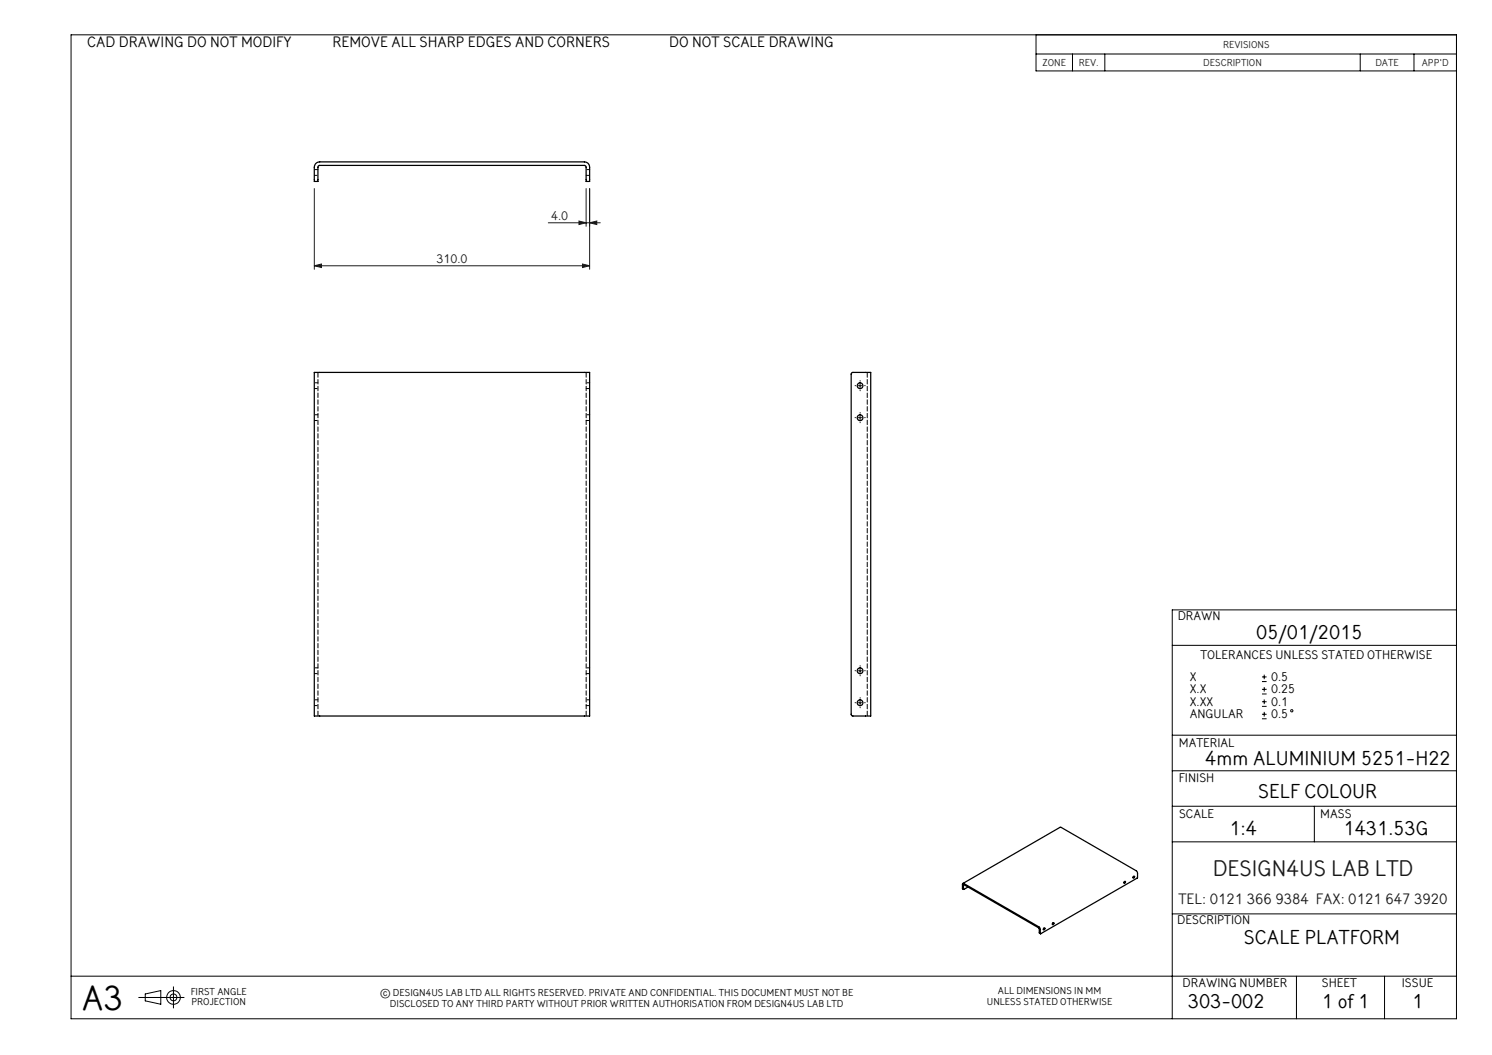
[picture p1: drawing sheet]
<svg xmlns="http://www.w3.org/2000/svg" width="420mm" height="297mm" viewBox="0 0 420 297" stroke-linecap="round" stroke-linejoin="round" font-family="sans-serif">
<g fill="none" stroke="#000" stroke-width=".28">
<path d="M20 9.8h390v277h-390zM291.6 9.8v10.2h118.4M291.6 15.2h118.4M301.9 15.2v4.8M311 15.2v4.8M382.9 15.2v4.8M398 15.2v4.8M410 171.7h-80v115.1M330 181.7h80M355.2 191.9h1.4M355.2 190.6h1.4M355.2 195.4h1.4"/>
<path d="M355.2 194.1h1.4M355.2 198.9h1.4M355.2 197.6h1.4M355.9 189.9v1.3M355.9 193.4v1.3M355.9 196.9v1.3M330 217h80M330 207h80M355.2 202.3h1.4M355.2 201.1h1.4M355.9 200.4v1.3M330 237h80"/>
<path d="M330 227h80M370 227v10M330 257.3h80M20 274.8h390M40.9 279.8l4.4-.9v3.8l-4.4-.9zM48.8 277.8v6M364.9 274.8v12M389.7 274.8v12M39.1 280.8h12.7"/>
<circle cx="363.6" cy="200.1" r=".32"/>
<circle cx="48.8" cy="280.8" r="1.92"/>
<circle cx="48.8" cy="280.8" r=".95"/>
</g>
<g fill="none" stroke="#191924" stroke-width=".28">
<path d="M88.5 53.1v22.7M165 53.1v10.6M166 53.1v22.7M88.5 74.8l2-.5v1zM88.5 74.8h77.5M154.3 62.7h14.7M163 62.2l2 .5-2 .5zM164 74.3l2 .5-2 .5zM166 62.7l2-.5v1zM241.5 108.6h1.2M241.5 117.6h1.2M242.1 107.9v1.3"/>
<path d="M242.1 117v1.2M241.5 188.8h1.2M241.5 197.8h1.2M242.1 188.2v1.3M242.1 197.2v1.3"/>
</g>
<g fill="none" stroke="#191924" stroke-width=".28" stroke-dasharray="15.2 1.3 1.3 1.3">
<path d="M240.9 108.6h-.2M240.9 117.6h-.2M242.1 107.3v-.2M242.1 109.8v.2M242.1 116.3v-.2M242.1 118.8v.2M243.4 108.6h.2M243.4 117.6h.2M240.9 188.8h-.2M240.9 197.8h-.2M242.1 187.6v-.2M242.1 190.1v.2"/>
<path d="M242.1 196.6v-.2M242.1 199.1v.2M243.4 188.8h.2M243.4 197.8h.2"/>
</g>
<g fill="#191924">
<path d="M166 62.7l2-.5v1zM163 62.2l2 .5-2 .5z"/>
<path d="M88.5 74.8l2-.5v1zM164 74.3l2 .5-2 .5z"/>
</g>
<g fill="none" stroke="#000" stroke-width=".35">
<path d="M88.9 46l1.1-.4h74.5a1.45 1.45 0 0 1 1.5 1.5v4h-1v-4.1l-.5-.4h-74.5l-.5 .4v4.1h-1v-4zM88.5 104.8h77.5v96.8h-77.5zM239.8 104.9l5.3-.1v96.8h-5.1l-.4-.4v-96zM271.1 248.7l27.5-15.8 21.3 12.2 .3 .6-.1 1.5-27.1 15.7-.2-1.4-.3-.6-21.4-12.2-.2 .2v1.3l.4 .2M272.5 249.7l-1.2 .7-.1-1.3 21.3 12.1 .1 1.4 .3 .3M296.4 259.8l-.2 .3M316.5 248.2l.2-.1 .1 .3-.4 .3zM316.5 248.2l-.1 .3M319.1 246.7l-.2 .3M319.1 246.7a.22 .22 0 0 1 .3 .2 .22 .22 0 0 1-.2 .2 .22 .22 0 0 1-.3-.2zM293.8 261.4l.3-.1-.2 .5-.2-.1zM293.9 261.3l-.2 .3"/>
<circle cx="242.1" cy="108.6" r=".81"/>
<circle cx="242.1" cy="117.6" r=".82"/>
<circle cx="242.1" cy="188.8" r=".81"/>
<circle cx="242.1" cy="197.8" r=".81"/>
<circle cx="296.5" cy="260.1" r=".27"/>
</g>
<path d="M89.5 104.8v96.8M165 201.6v-96.8M244.1 201.6v-96.8" fill="none" stroke="#000" stroke-width=".28" stroke-dasharray="1.3 .6" stroke-dashoffset="-.1"/>
<g fill="none" stroke="#000" stroke-width=".28" stroke-dasharray="1.3 .6" stroke-dashoffset=".5">
<path d="M88.5 49.4h1M89.5 47.7h-1M165 49.4h1M166 47.7h-1M88.5 109.4h1M88.5 118.4h1M89.5 107.8h-1M89.5 116.8h-1M165 109.4h1M165 118.4h1M166 107.8h-1M166 116.8h-1"/>
<path d="M88.5 189.6h1M88.5 198.6h1M89.5 188h-1M89.5 197h-1M165 189.6h1M165 198.6h1M166 188h-1M166 197h-1"/>
</g>
<text font-size="9.9" x="23" y="284.3">A3</text>
<text font-size="6.3" fill="#191924" x="341.4" y="246.5">DESIGN4US LAB LTD</text>
<g font-size="5.6">
<text x="353.6" y="179.8">05/01/2015</text>
<text x="339.3" y="215.2">4mm ALUMINIUM 5251-H22</text>
<text x="354.2" y="224.7">SELF COLOUR</text>
<text x="346.1" y="235">1:4</text>
<text x="378.2" y="235">1431.53G</text>
<text x="350.2" y="265.8">SCALE PLATFORM</text>
<text x="334.4" y="283.8">303-002</text>
<text x="372.1" y="283.8">1 of 1</text>
<text x="397.5" y="283.8">1</text>
</g>
<g font-size="4.2">
<text x="24.5" y="13.2">CAD DRAWING DO NOT MODIFY</text>
<text x="93.6" y="13.2">REMOVE ALL SHARP EDGES AND CORNERS</text>
<text x="188.4" y="13.2">DO NOT SCALE DRAWING</text>
</g>
<text font-size="4.2" fill="#191924" x="331.7" y="254.5">TEL: 0121 366 9384 FAX: 0121 647 3920</text>
<g font-size="3.5" fill="#191924">
<text x="155.2" y="61.8">4.0</text>
<text x="122.9" y="73.9">310.0</text>
</g>
<g font-size="3.5">
<text x="331.5" y="174.6">DRAWN</text>
<text x="337.9" y="185.6">TOLERANCES UNLESS STATED OTHERWISE</text>
<text x="334.9" y="191.7">X</text>
<text x="357.8" y="191.7">0.5</text>
<text x="334.9" y="195.2">X.X</text>
<text x="357.8" y="195.2">0.25</text>
<text x="334.9" y="198.7">X.XX</text>
<text x="334.9" y="202.2">ANGULAR</text>
<text x="357.8" y="198.7">0.1</text>
<text x="357.8" y="202.2">0.5</text>
<text x="331.9" y="210.2">MATERIAL</text>
<text x="331.9" y="220.2">FINISH</text>
<text x="331.9" y="230.2">SCALE</text>
<text x="371.7" y="230.2">MASS</text>
<text x="331.4" y="260.2">DESCRIPTION</text>
<text x="332.9" y="277.9">DRAWING NUMBER</text>
<text x="372.1" y="277.9">SHEET</text>
<text x="394.6" y="277.9">ISSUE</text>
</g>
<g font-size="2.8" fill="#191924">
<text x="344.3" y="13.6">REVISIONS</text>
<text x="293.5" y="18.7">ZONE</text>
<text x="303.7" y="18.7">REV.</text>
<text x="338.7" y="18.7">DESCRIPTION</text>
<text x="387.2" y="18.7">DATE</text>
<text x="400.2" y="18.6">APP'D</text>
</g>
<g font-size="2.8">
<text x="53.7" y="280.1">FIRST ANGLE</text>
<text x="107" y="280.4">© DESIGN4US LAB LTD ALL RIGHTS RESERVED. PRIVATE AND CONFIDENTIAL. THIS DOCUMENT MUST NOT BE</text>
<text x="280.9" y="279.8">ALL DIMENSIONS IN MM</text>
<text x="53.9" y="283.1">PROJECTION</text>
<text x="109.8" y="283.4">DISCLOSED TO ANY THIRD PARTY WITHOUT PRIOR WRITTEN AUTHORISATION FROM DESIGN4US LAB LTD</text>
<text x="277.8" y="282.8">UNLESS STATED OTHERWISE</text>
</g>
</svg>
